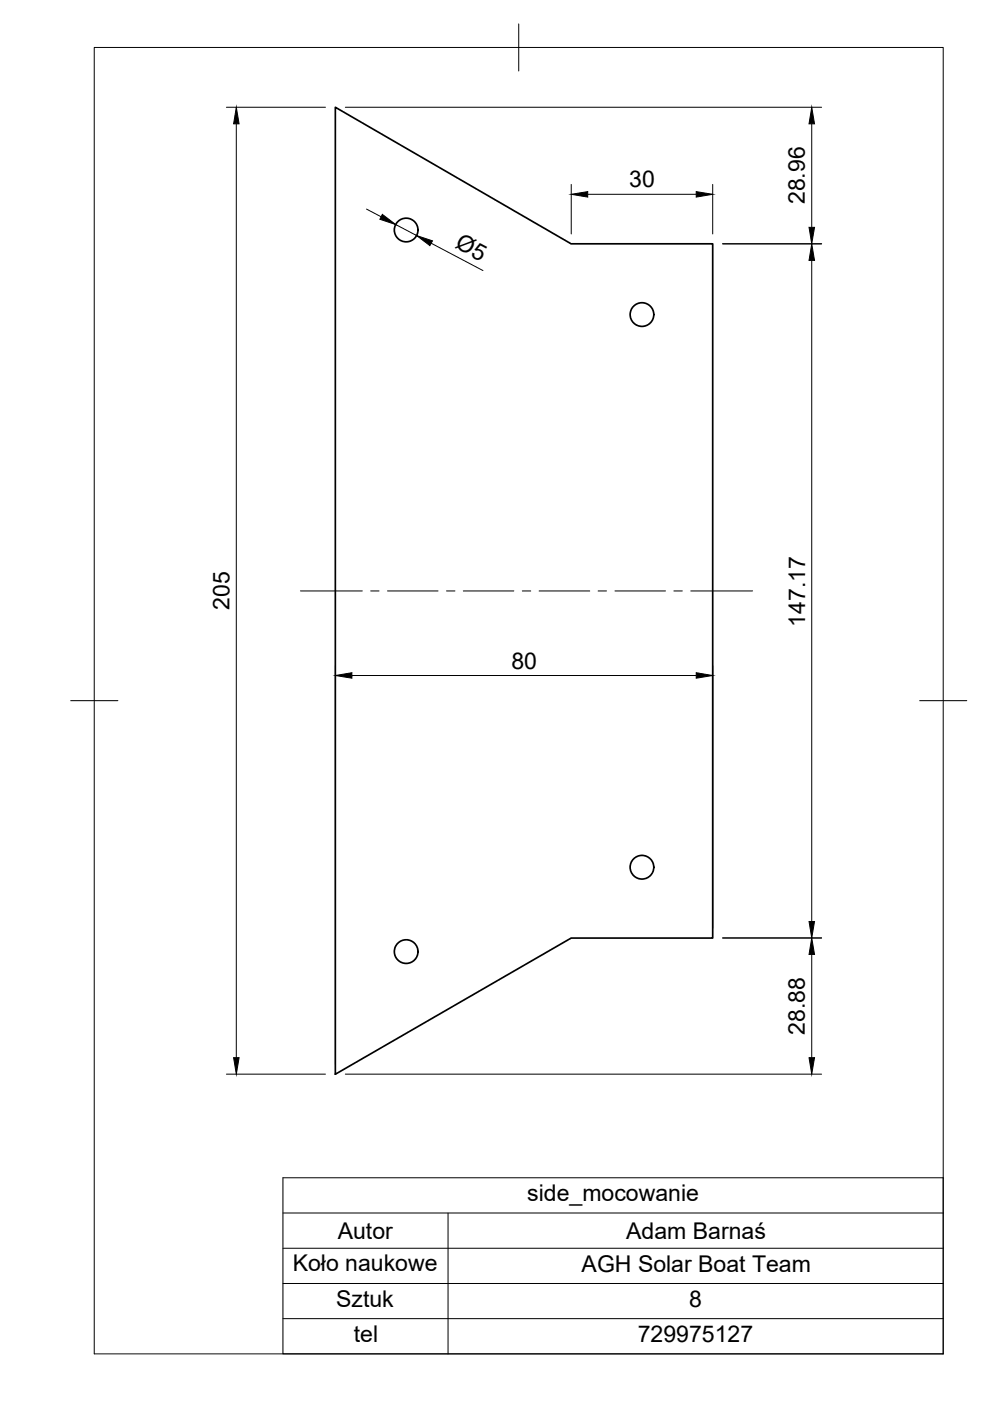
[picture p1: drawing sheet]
<svg xmlns="http://www.w3.org/2000/svg" width="210mm" height="297mm" viewBox="0 0 210 297" stroke-linecap="round" stroke-linejoin="round" font-family="sans-serif">
<!-- layer: Visible -->
<g fill="none" stroke="#000" stroke-width=".36">
<path d="M71.1 22.7l50 29h30v147.2h-30l-50 28.9z"/>
<circle cx="86.1" cy="48.8" r="2.51"/>
<circle cx="136.1" cy="66.7" r="2.51"/>
<circle cx="136.1" cy="183.9" r="2.51"/>
<circle cx="86.1" cy="201.8" r="2.51"/>
</g>
<!-- layer: BORDER -->
<path d="M20 10.1h180v276.9h-180zM110 5.1v10M15 148.6h10M195 148.6h10" fill="none" stroke="#000" stroke-width=".21"/>
<!-- layer: FD_Dimensions -->
<g fill="none" stroke="#000" stroke-width=".21">
<path d="M48 22.7h21M50.1 26.3v197.9M73.2 22.7h101M121.1 39.1v10.5M151.1 39.1v10.5M172.1 26.3v21.9M77.7 44.3l3.1 1.7M83.9 47.6l4.4 2.3M91.4 51.6l11 5.8M124.6 41.2h23M153.2 51.7h21M172.1 55.2v140.2"/>
<path d="M71.1 141.1v84.5M74.6 143.2h73M151.1 141.1v55.7M153.2 198.9h21M172.1 202.4v21.8M48 227.7h21M73.2 227.7h101"/>
</g>
<g fill="#000" stroke="#000" stroke-width=".21">
<path d="M50.1 22.7l.6 3.6h-1.2zM172.1 22.7l.6 3.6h-1.2zM81.1 45.5l2.8 2.1-3.4-1.1zM88.3 49.9l3.4 1.2-.6 1zM121.1 41.2l3.5-.6v1.2zM147.6 40.6l3.5 .6-3.5 .6zM172.1 51.7l.6 3.5h-1.2zM171.5 48.2h1.2l-.6 3.5zM71.1 143.2l3.5-.6v1.2zM147.6 142.6l3.5 .6-3.5 .6zM171.5 195.4h1.2l-.6 3.5zM172.1 198.9l.6 3.5h-1.2z"/>
<path d="M49.5 224.2h1.2l-.6 3.5zM171.5 224.2h1.2l-.6 3.5z"/>
</g>
<!-- layer: Smart Centers -->
<path d="M63.7 125.3h13.1M78.6 125.3h1.8M82.2 125.3h10.7M94.7 125.3h1.8M98.2 125.3h10.7M110.7 125.3h1.8M114.3 125.3h10.7M126.8 125.3h1.8M130.4 125.3h10.7M142.9 125.3h1.8M146.5 125.3h13.1" fill="none" stroke="#000" stroke-width=".21"/>
<!-- layer: Custom Tables -->
<path d="M60 249.7h140v37.3h-140zM60 257.2h140M95 257.2v29.8M60 264.7h140M60 272.1h140M60 279.6h140" fill="none" stroke="#000" stroke-width=".21"/>
<g font-size="4.9">
<text x="133.4" y="39.7">30</text>
<text x="170.6" y="43.3" transform="rotate(-90 170.6 43.3)">28.96</text>
<text x="96.3" y="52.4" transform="rotate(28 96.3 52.4)">Ø5</text>
<text x="48.6" y="129.3" transform="rotate(-90 48.6 129.3)">205</text>
<text x="170.7" y="132.9" transform="rotate(-90 170.7 132.9)">147.17</text>
<text x="108.4" y="141.8">80</text>
<text x="170.6" y="219.4" transform="rotate(-90 170.6 219.4)">28.88</text>
<text x="111.8" y="254.7">side_mocowanie</text>
<text x="71.6" y="262.6">Autor</text>
<text x="132.8" y="262.6">Adam Barnaś</text>
<text x="62.1" y="269.5">Koło naukowe</text>
<text x="123.3" y="269.6">AGH Solar Boat Team</text>
<text x="71.3" y="277.1">Sztuk</text>
<text x="146.1" y="277">8</text>
<text x="75" y="284.5">tel</text>
<text x="135.2" y="284.5">729975127</text>
</g>
</svg>
